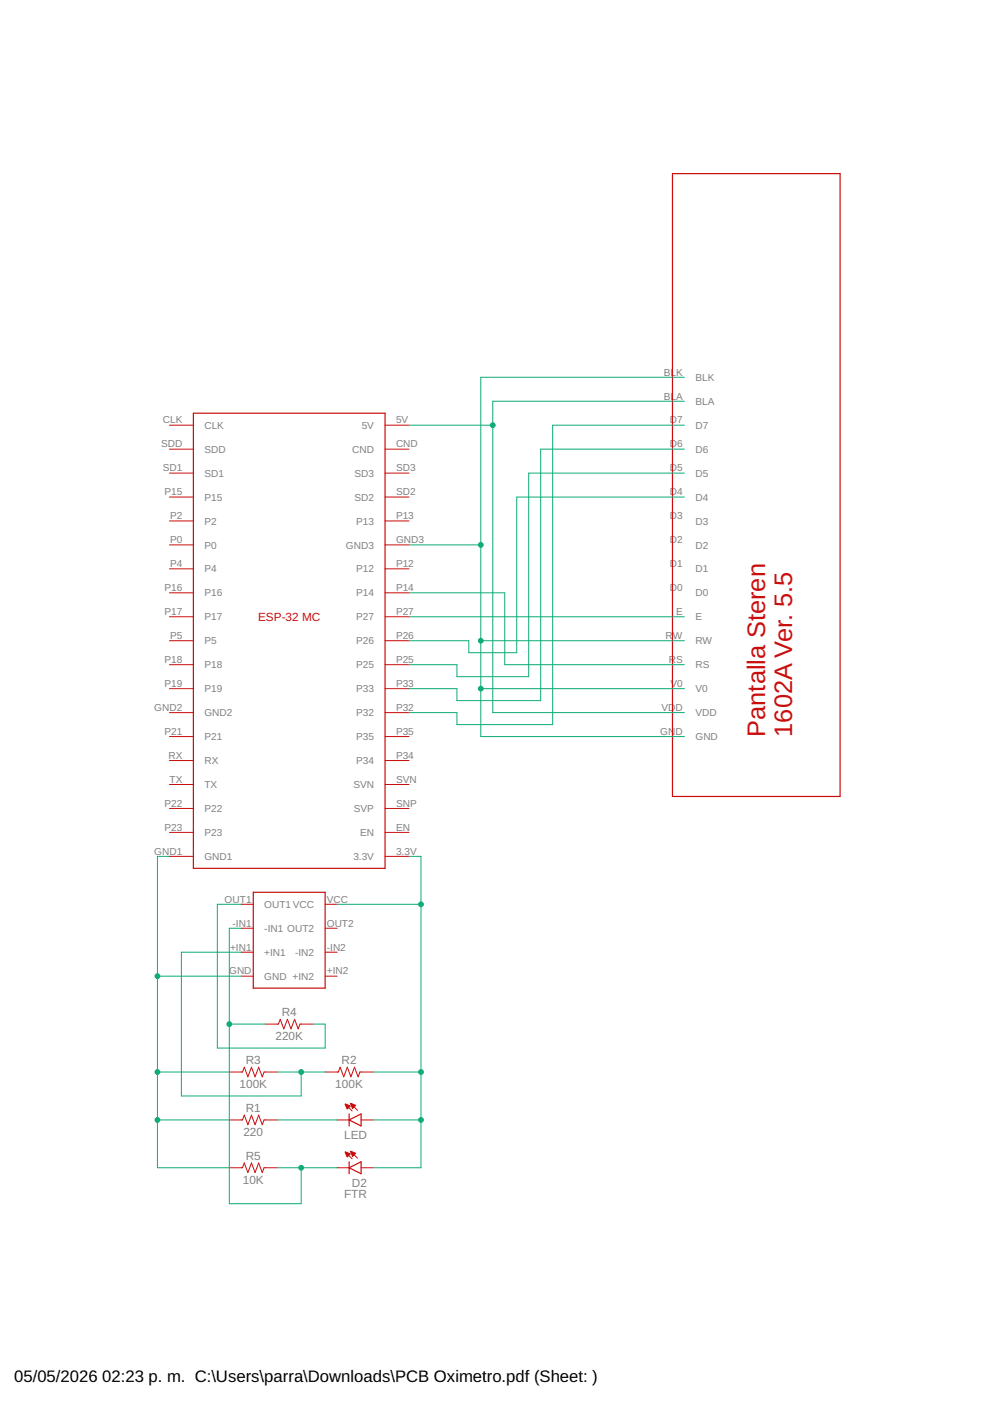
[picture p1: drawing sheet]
<svg xmlns="http://www.w3.org/2000/svg" width="210mm" height="297mm" viewBox="0 0 210 297" stroke-linecap="round" stroke-linejoin="round" font-family="sans-serif">
<path d="M142.6 36.8h35.5v132.1h-35.5zM41 87.6h40.6v96.5h-40.6zM53.7 189.2h15.2v20.3h-15.2zM74 236.2v2.5M74 237.4l2.6-1.2v2.5zM74 246.3v2.6M74 247.6l2.6-1.3v2.6z" fill="none" stroke="#c90d0c" stroke-width=".25"/>
<g fill="none" stroke="#c90d0c" stroke-width=".21">
<path d="M35.9 90.1h5.1M35.9 95.2h5.1M81.6 90.1h5.1M81.6 95.2h5.1M35.9 100.3h5.1M35.9 105.4h5.1M35.9 110.4h5.1M35.9 115.5h5.1M81.6 100.3h5.1M81.6 105.4h5.1M81.6 110.4h5.1M81.6 115.5h5.1"/>
<path d="M35.9 120.6h5.1M35.9 125.7h5.1M35.9 130.8h5.1M35.9 135.8h5.1M81.6 120.6h5.1M81.6 125.7h5.1M81.6 130.8h5.1M81.6 135.8h5.1M35.9 140.9h5.1M35.9 146h5.1M35.9 151.1h5.1M35.9 156.2h5.1"/>
<path d="M81.6 140.9h5.1M81.6 146h5.1M81.6 151.1h5.1M81.6 156.2h5.1M35.9 161.2h5.1M35.9 166.3h5.1M35.9 171.4h5.1M35.9 176.5h5.1M81.6 161.2h5.1M81.6 166.3h5.1M81.6 171.4h5.1M81.6 176.5h5.1"/>
<path d="M35.9 181.6h5.1M51.2 191.7h2.5M51.2 196.8h2.5M68.9 191.7h2.6M68.9 196.8h2.6M81.6 181.6h5.1M51.2 201.9h2.5M51.2 207h2.5M56.2 217.1h2.8l.4-1 .8 2 .7-2 .8 2 .8-2 .7 2 .4-1h2.8M68.9 201.9h2.6M68.9 207h2.6M48.6 237.4h2.8l.4-1 .8 2.1 .7-2.1 .8 2.1 .7-2.1 .8 2.1 .4-1.1h2.8"/>
<path d="M48.6 227.3h2.8l.4-1 .8 2 .7-2 .8 2 .7-2 .8 2 .4-1h2.8M68.9 227.3h2.8l.4-1 .8 2 .7-2 .8 2 .8-2 .7 2 .4-1h2.8M71.5 237.4h2.5M73.3 234.1l1.4 1.4M74.4 234l1.4 1.4M76.6 237.4h2.5M48.6 247.6h2.8l.4-1 .8 2 .7-2 .8 2 .7-2 .8 2 .4-1h2.8M71.5 247.6h2.5M73.3 244.3l1.4 1.4M74.4 244.2l1.4 1.4M76.6 247.6h2.5"/>
</g>
<g fill="#c90d0c" stroke="#c90d0c" stroke-width=".21">
<path d="M74.4 233.9l1 .5-.6 .6z" fill-rule="evenodd"/>
<path d="M73.2 234l1.1 .5-.7 .7z" fill-rule="evenodd"/>
<path d="M74.4 244.1l1 .4-.6 .7z" fill-rule="evenodd"/>
<path d="M73.2 244.2l1.1 .5-.7 .6z" fill-rule="evenodd"/>
</g>
<g fill="none" stroke="#0dab76" stroke-width=".21">
<path d="M145.1 80h-43.2v76.2h43.2M86.7 90.1h17.8M145.1 95.2h-30.5v53.3h-17.7v-2.5h-10.2M145.1 90.1h-27.9v63.5h-20.3v-2.5h-10.2M145.1 85.1h-40.6v66h40.6M86.7 115.5h15.2M145.1 105.4h-35.5v33h-10.2v-2.6h-12.7M145.1 100.3h-33v43.2h-15.2v-2.6h-10.2M86.7 125.7h20.3v15.2h38.1M86.7 130.8h58.4M101.9 135.8h43.2M101.9 146h43.2"/>
<path d="M35.9 181.6h-2.5v66h15.2M51.2 191.7h-5.1v30.5h22.8v-5.1h-2.5M51.2 196.8h-2.6v58.4h15.3v-7.6M71.5 191.7h17.8M86.7 181.6h2.6v66h-10.2M33.4 207h17.8M48.6 217.1h7.6M51.2 201.9h-12.7v30.5h25.4v-5.1M33.4 227.3h15.2M33.4 237.4h15.2M58.8 227.3h10.1M58.8 237.4h12.7"/>
<path d="M79.1 227.3h10.2M79.1 237.4h10.2M58.8 247.6h12.7"/>
</g>
<g fill="#0dab76" stroke="#0dab76" stroke-width=".21">
<circle cx="101.9" cy="146" r=".51"/>
<circle cx="101.9" cy="115.5" r=".51"/>
<circle cx="101.9" cy="135.8" r=".51"/>
<circle cx="104.5" cy="90.1" r=".51"/>
<circle cx="33.4" cy="237.4" r=".51"/>
<circle cx="33.4" cy="227.3" r=".51"/>
<circle cx="33.4" cy="207" r=".51"/>
<circle cx="89.3" cy="191.7" r=".51"/>
<circle cx="89.3" cy="237.4" r=".51"/>
<circle cx="89.3" cy="227.3" r=".51"/>
<circle cx="63.9" cy="227.3" r=".51"/>
<circle cx="48.6" cy="217.1" r=".51"/>
<circle cx="63.9" cy="247.6" r=".51"/>
</g>
<g font-size="5.4" fill="#c90d0c">
<text x="162.3" y="156.2" transform="rotate(-90 162.3 156.2)">Pantalla Steren</text>
<text x="168" y="156.2" transform="rotate(-90 168 156.2)">1602A Ver. 5.5</text>
</g>
<g font-size="3.5">
<text x="3" y="293">05/05/2026</text>
<text x="21.7" y="293">02:23 p. m. C:\Users\parra\Downloads\PCB Oximetro.pdf (Sheet: )</text>
</g>
<text font-size="2.5" fill="#c90d0c" x="54.7" y="131.7">ESP-32 MC</text>
<g font-size="2.5" fill="#808080">
<text x="59.7" y="215.5">R4</text>
<text x="58.4" y="220.5">220K</text>
<text x="52.1" y="225.6">R3</text>
<text x="72.4" y="225.6">R2</text>
<text x="50.8" y="230.7">100K</text>
<text x="71.1" y="230.7">100K</text>
<text x="52.1" y="235.8">R1</text>
<text x="51.6" y="240.9">220</text>
<text x="52.1" y="245.9">R5</text>
<text x="73" y="241.5">LED</text>
<text x="51.5" y="251">10K</text>
<text x="74.6" y="251.7">D2</text>
<text x="73" y="253.9">FTR</text>
</g>
<g font-size="2.1" fill="#808080">
<text x="140.7" y="79.6">BLK</text>
<text x="147.5" y="80.7">BLK</text>
<text x="34.5" y="89.8">CLK</text>
<text x="84" y="89.8">5V</text>
<text x="140.7" y="84.7">BLA</text>
<text x="142" y="89.8">D7</text>
<text x="147.5" y="85.8">BLA</text>
<text x="34.2" y="94.9">SDD</text>
<text x="43.3" y="90.9">CLK</text>
<text x="43.3" y="96">SDD</text>
<text x="74.7" y="96">CND</text>
<text x="76.7" y="90.9">5V</text>
<text x="84" y="94.9">CND</text>
<text x="142" y="94.9">D6</text>
<text x="147.5" y="96">D6</text>
<text x="147.5" y="90.9">D7</text>
<text x="34.5" y="99.9">SD1</text>
<text x="43.3" y="101.1">SD1</text>
<text x="75.1" y="101.1">SD3</text>
<text x="84" y="99.9">SD3</text>
<text x="142" y="99.9">D5</text>
<text x="147.5" y="101.1">D5</text>
<text x="34.9" y="105">P15</text>
<text x="43.3" y="106.1">P15</text>
<text x="75.1" y="106.1">SD2</text>
<text x="84" y="105">SD2</text>
<text x="142" y="105">D4</text>
<text x="147.5" y="106.1">D4</text>
<text x="36.1" y="110.1">P2</text>
<text x="43.3" y="111.2">P2</text>
<text x="75.5" y="111.2">P13</text>
<text x="84" y="110.1">P13</text>
<text x="142" y="110.1">D3</text>
<text x="147.5" y="111.2">D3</text>
<text x="36.1" y="115.2">P0</text>
<text x="43.3" y="116.3">P0</text>
<text x="73.4" y="116.3">GND3</text>
<text x="84" y="115.2">GND3</text>
<text x="142" y="115.2">D2</text>
<text x="147.5" y="116.3">D2</text>
<text x="34.9" y="125.3">P16</text>
<text x="36.1" y="120.3">P4</text>
<text x="43.3" y="121.4">P4</text>
<text x="75.5" y="121.4">P12</text>
<text x="84" y="125.3">P14</text>
<text x="84" y="120.3">P12</text>
<text x="142" y="125.3">D0</text>
<text x="142" y="120.3">D1</text>
<text x="147.5" y="121.4">D1</text>
<text x="34.9" y="130.4">P17</text>
<text x="43.3" y="126.5">P16</text>
<text x="43.3" y="131.5">P17</text>
<text x="75.5" y="131.5">P27</text>
<text x="75.5" y="126.5">P14</text>
<text x="84" y="130.4">P27</text>
<text x="143.3" y="130.4">E</text>
<text x="147.5" y="131.5">E</text>
<text x="147.5" y="126.5">D0</text>
<text x="36.1" y="135.5">P5</text>
<text x="43.3" y="136.6">P5</text>
<text x="75.5" y="136.6">P26</text>
<text x="84" y="135.5">P26</text>
<text x="141.1" y="135.5">R</text>
<text x="142.6" y="135.5">W</text>
<text x="147.5" y="136.6">RW</text>
<text x="34.9" y="140.6">P18</text>
<text x="43.3" y="141.7">P18</text>
<text x="75.5" y="141.7">P25</text>
<text x="84" y="140.6">P25</text>
<text x="141.8" y="140.6">RS</text>
<text x="147.5" y="141.7">RS</text>
<text x="34.9" y="145.7">P19</text>
<text x="43.3" y="146.8">P19</text>
<text x="75.5" y="146.8">P33</text>
<text x="84" y="145.7">P33</text>
<text x="142.2" y="145.7">V0</text>
<text x="147.5" y="146.8">V0</text>
<text x="32.7" y="150.7">GND2</text>
<text x="34.9" y="155.8">P21</text>
<text x="43.3" y="151.9">GND2</text>
<text x="75.5" y="151.9">P32</text>
<text x="84" y="155.8">P35</text>
<text x="84" y="150.7">P32</text>
<text x="140" y="155.8">GN</text>
<text x="140.3" y="150.7">VD</text>
<text x="143.2" y="155.8">D</text>
<text x="143.2" y="150.7">D</text>
<text x="147.5" y="151.9">VDD</text>
<text x="35.7" y="160.9">RX</text>
<text x="43.3" y="156.9">P21</text>
<text x="75.5" y="156.9">P35</text>
<text x="84" y="160.9">P34</text>
<text x="147.5" y="156.9">GND</text>
<text x="35.9" y="166">TX</text>
<text x="43.3" y="162">RX</text>
<text x="43.3" y="167.1">TX</text>
<text x="74.9" y="167.1">SVN</text>
<text x="75.5" y="162">P34</text>
<text x="84" y="166">SVN</text>
<text x="34.9" y="171.1">P22</text>
<text x="43.3" y="172.2">P22</text>
<text x="75" y="172.2">SVP</text>
<text x="84" y="171.1">SNP</text>
<text x="34.9" y="176.1">P23</text>
<text x="43.3" y="177.2">P23</text>
<text x="76.3" y="177.2">EN</text>
<text x="84" y="176.1">EN</text>
<text x="32.7" y="181.2">GND1</text>
<text x="43.3" y="182.3">GND1</text>
<text x="74.9" y="182.3">3.3V</text>
<text x="84" y="181.2">3.3V</text>
<text x="47.6" y="191.4">OUT1</text>
<text x="69.3" y="191.4">VCC</text>
<text x="49.3" y="196.4">-IN1</text>
<text x="56" y="192.5">OUT1VCC</text>
<text x="56" y="197.6">-IN1 OUT2</text>
<text x="69.3" y="196.4">OUT2</text>
<text x="48.8" y="201.5">+IN1</text>
<text x="56" y="202.6">+IN1</text>
<text x="62.6" y="202.6">-IN2</text>
<text x="69.3" y="201.5">-IN2</text>
<text x="48.6" y="206.6">GND</text>
<text x="56" y="207.7">GND +IN2</text>
<text x="69.3" y="206.6">+IN2</text>
</g>
</svg>
